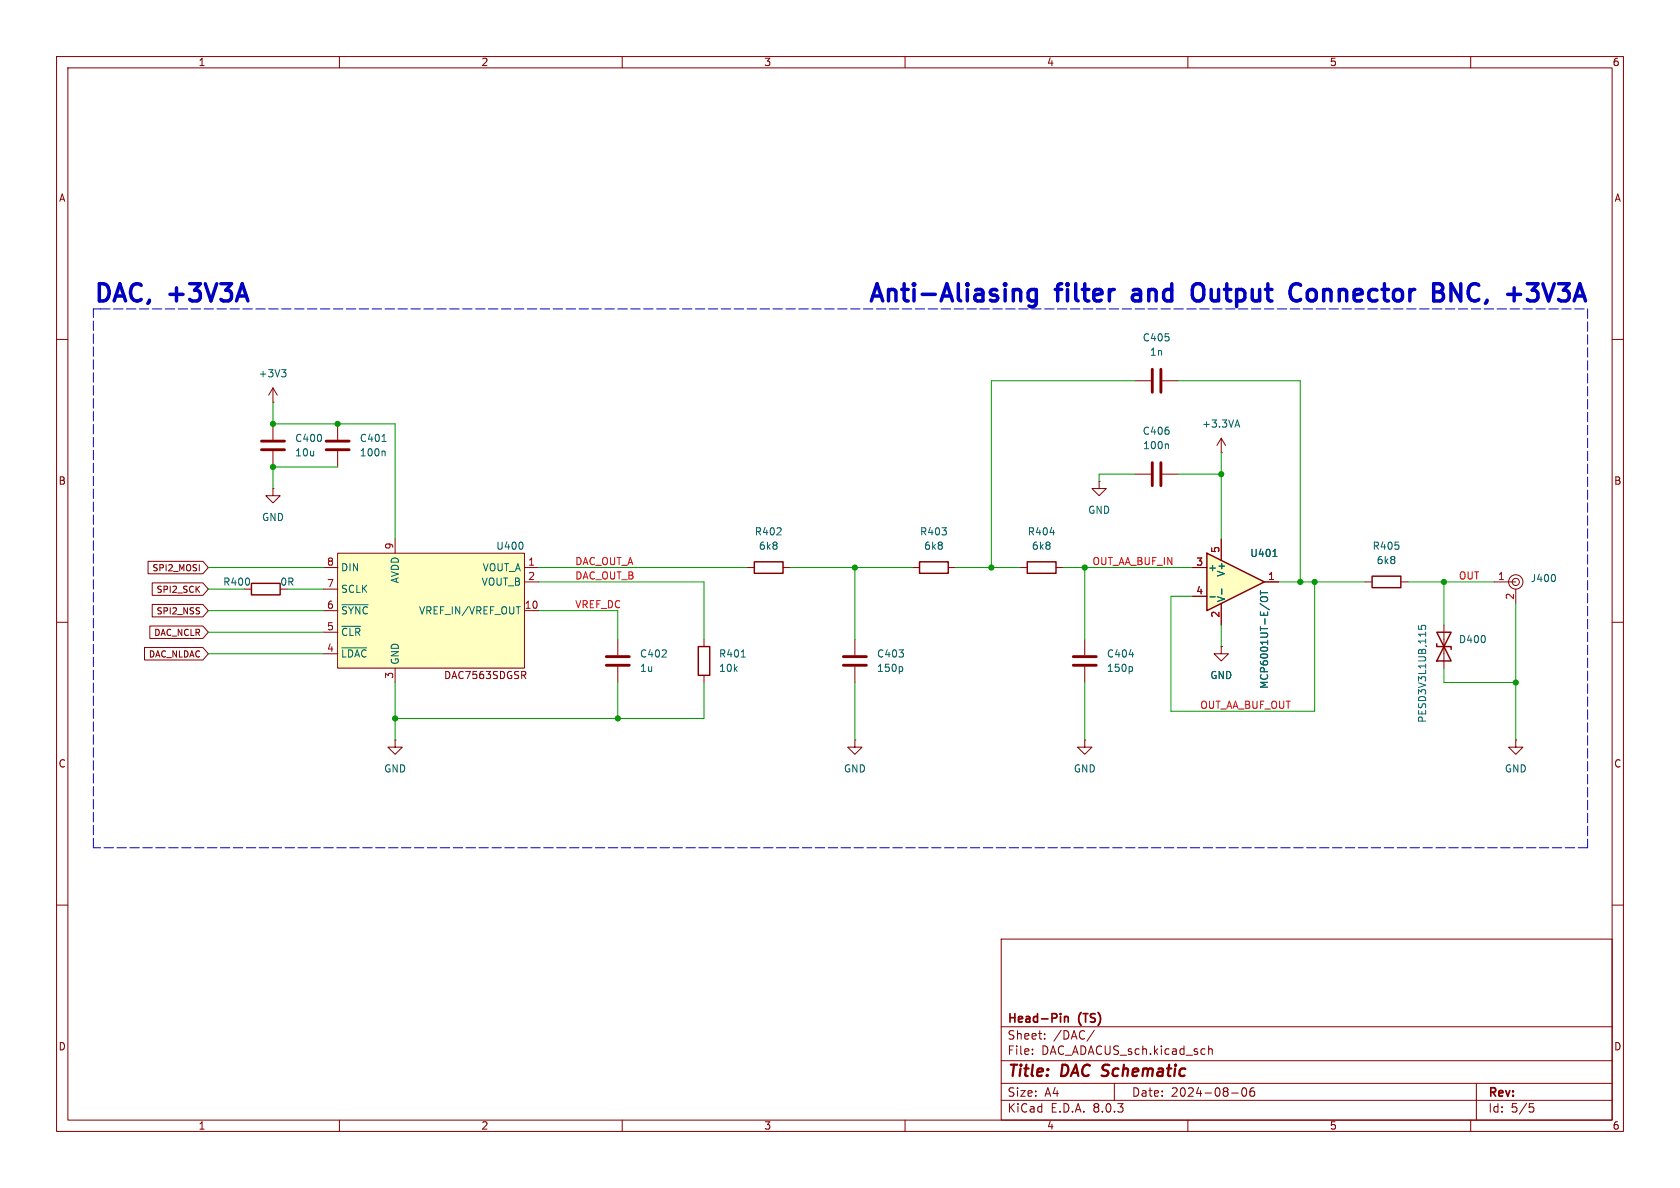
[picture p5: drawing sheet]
<svg xmlns="http://www.w3.org/2000/svg" width="297mm" height="210mm" viewBox="0 0 297 210" stroke-linecap="round" stroke-linejoin="round" font-family="sans-serif">
<g fill="none" stroke="#840000" stroke-width=".18">
<path d="M10 10h277v190h-277zM12 12h273v186h-273zM60 10v2M110 10v2M160 10v2M210 10v2M260 10v2M10 60h2M285 60h2M10 110h2M132.1 100.3h1.2M138.4 100.3h1.3"/>
<path d="M285 110h2M10 160h2M285 160h2M177 166h108v32h-108zM60 198v2M110 198v2M160 198v2M177 194.5h108M177 191.5h108M177 187.5h108M177 181.5h108M182.5 186.3v.1"/>
<path d="M182.5 185.5v.1M184.7 183.6v.1M184.7 182.8v.1M193.5 182.1l-1.3 2M197 191.5v3M210 198v2M213.7 184.9v1.5M213.7 185.5l.2-.1 .3 .1 .1 .9M217.7 193.2h1.2M219.7 192.4l.2-.1a.81 .81 0 0 1 .6 .6 .81 .81 0 0 1-.3 .8l-.2 .1a.81 .81 0 0 1-.3-1.4zM221.7 192.3a.59 .59 0 0 0-.7 .6v.6l.1 .2 .4 .1 .2-.1 .1-.5-.1-.3h-.5l-.2 .3M260 198v2"/>
<path d="M261 191.5v6.5M270.4 195.1h.7M270.5 195.7h.4l.3 .3-.2 .5-.5 .1"/>
</g>
<path d="M188.2 179.7v1M188.2 179.8l.2-.1 .4 .1v.9" fill="none" stroke="#840000" stroke-width=".3"/>
<path d="M133.3 99.3h5.1v2h-5.1z" fill="none" stroke="#840000" stroke-width=".25"/>
<path d="M213.4 97.8l10.1 5.1-10.1 5.1z" fill="#ffffc2"/>
<path d="M162.6 99.3h5v2h-5zM181.6 99.3h5.1v2h-5.1zM213.4 97.8l10.1 5.1-10.1 5.1zM44.4 103.1h5.1v2.1h-5.1z" fill="none" stroke="#840000" stroke-width=".25"/>
<g fill="none" stroke="#840000" stroke-width=".18">
<path d="M200.7 67.3h2.8M205.5 67.3h2.8M215.9 77.5v2.5M215.9 77.5l-.8 1.2M215.9 77.5l.8 1.2M194.3 85.1v1.3h1.3l-1.3 1.2-1.3-1.2h1.3M194.3 85.1h.1M215.9 80h.1M215.9 95.3v3.8M43.2 104.1h1.2M161.3 100.3h1.3M167.6 100.3h1.3"/>
<path d="M180.3 100.3h1.3M186.7 100.3h1.3M210.8 100.3h2.6M210.8 105.4h2.6M215.9 106.7v3.8M223.5 102.9h2.6"/>
</g>
<path d="M218.4 75.1h.6M218.7 74.2l.5 1.3M185.6 94.1h.8M225 98.4h.8M213.9 105.5h1M216 104.1v1M222.8 104.4v.7M222.8 104.8h1.3M223.3 106.3a.42 .42 0 0 1-.5-.4 .42 .42 0 0 1 .5-.4h.4a.42 .42 0 0 1 .4 .4 .42 .42 0 0 1-.4 .4" fill="none" stroke="#006464" stroke-width=".18"/>
<path d="M203.7 65.3v4M205.2 65.3v4" fill="none" stroke="#840000" stroke-width=".51"/>
<path d="M59.7 97.8h33v20.3h-33z" fill="#ffffc2"/>
<g fill="none" stroke="#840000" stroke-width=".18">
<path d="M48.3 71.1h.1M48.3 68.6l-.8 1.3M48.3 68.6v2.5M48.3 74.9v2.8M48.3 79.8v2.8M48.3 68.6l.7 1.3M59.7 74.9v2.8M59.7 79.8v2.8M26.2 99.2h9.7l.9 1.1-.9 1.1h-9.7zM48.3 86.4v1.2h1.2l-1.2 1.3-1.3-1.3h1.3M48.3 86.4h.1M59.7 97.8h33v20.3h-33z"/>
<path d="M69.8 95.3v2.5M200.7 83.8h2.8M205.5 83.8h2.8M215.9 95.3v3.8M25.5 114.5h10.4l.9 1.1-.9 1.1h-10.4zM26.5 110.7h9.4l.9 1.1-.9 1.1h-9.4zM26.9 106.8h9l.9 1.2-.9 1.1h-9zM26.9 103h9l.9 1.1-.9 1.1h-9zM57.1 100.3h2.6M57.1 108h2.6M57.1 115.6h2.6M57.1 111.8h2.6"/>
<path d="M57.1 104.1h2.6M69.8 118.1v2.6M92.5 119.4l.5 .6M92.7 100.3h2.5M92.7 108h2.5M92.7 102.9h2.5M92.9 118.8v.4M109.2 113v2.8M109.2 117.9v2.8M124.5 113v1.3M124.5 119.4v1.3M151.1 113v2.8"/>
<path d="M151.1 117.9v2.8M191.8 113v2.8M191.8 117.9v2.8M210.8 100.3h2.6M210.8 105.4h2.6M215.9 114.3v1.3h1.3l-1.3 1.2-1.3-1.2h1.3M215.9 114.3h.1M215.9 106.7v3.8M223.5 102.9h2.6M241.3 102.9h1.3M247.6 102.9h1.3M255.3 110.5v7.6"/>
<path d="M264.2 102.9h3.8M268 104.1v2.6M69.8 130.8v1.3h1.3l-1.3 1.3-1.2-1.3h1.2M69.8 130.8h.1M151.1 130.8v1.3h1.3l-1.3 1.3-1.2-1.3h1.2M151.1 130.8h.1M191.8 130.8v1.3h1.2l-1.2 1.3-1.3-1.3h1.3M191.8 130.8h.1M268 130.8v1.3h1.2l-1.2 1.3-1.3-1.3h1.3M268 130.8h.1"/>
<circle cx="268" cy="102.9" r=".63"/>
<circle cx="268" cy="102.9" r="1.27"/>
</g>
<g fill="none" stroke="#006464" stroke-width=".18">
<path d="M49.8 65.3h.8l-.5 .5M50.3 65.8l.3 .3v.3l-.3 .2M67.5 78h.8M67.9 79.7l.2 .2v.7M206.4 78.5l.2 .2v.6M92.4 96.1v.8M225 98.4h.8M60.4 114.5h4.4M60.4 110.7h3.3M60.4 106.9h4.7M91.3 107.3h.7M131 116.1h.8"/>
<path d="M159.3 117.8l.3 .3v.3l-.3 .3M199.6 115.7h.8M200 117.8l.2 .3v.3l-.2 .3M213.9 105.5h1M216 104.1v1M222.8 104.4v.7M222.8 104.8h1.3M223.3 106.3a.42 .42 0 0 1-.5-.4 .42 .42 0 0 1 .5-.4h.4a.42 .42 0 0 1 .4 .4 .42 .42 0 0 1-.4 .4M250.8 110.6v.6l.6 .1-.1-.2v-.4l.2-.2 .4 .1 .1 .2-.1 .5M274.9 101.7l.1 .3-.1 .7"/>
</g>
<path d="M46.2 79.5h4.1M46.2 78h4.1M57.7 79.5h4M57.7 78h4M203.7 81.8v4.1M205.2 81.8v4.1M107.2 117.6h4.1M107.2 116.1h4.1M149.1 117.6h4.1M149.1 116.1h4.1M189.7 117.6h4.1M189.7 116.1h4.1" fill="none" stroke="#840000" stroke-width=".51"/>
<path d="M123.4 114.3h2.1v5.1h-2.1zM242.6 101.9h5v2h-5zM254 113.8v.5h2.5v.5M254 111.8h2.5l-2.5 5h2.5z" fill="none" stroke="#840000" stroke-width=".25"/>
<path d="M183.2 51.2v2.4a.83 .83 0 0 1-1.3 .5M183.2 51.3l-.3-.1h-.6l-.3 .1-.2 .4v.9l.2 .5 .3 .1h.6l.3-.1M212.1 50.2a1.02 1.02 0 0 0-1.3 1v1a1.02 1.02 0 0 0 1.3 1M228.3 52.8a1.06 1.06 0 0 0 1.6 .1M229.9 50.4a1.05 1.05 0 0 0-1.6 .2M253.5 50.2h1a.74 .74 0 0 1 .6 .7 .74 .74 0 0 1-.6 .7M253.5 51.6h1M254.5 51.6a.81 .81 0 0 1 .7 .7 .81 .81 0 0 1-.6 .9h-1.1M256.5 53.2v-3l1.7 3M270 52.9l.4 .3h.9M270 50.2h1.9l-1 1.1h.4" fill="none" stroke="#0000c2" stroke-width=".61"/>
<path d="M17.8 54.6h262.9M280.7 54.6v95.3M16.5 149.9v-95.3M280.7 149.9h-264.2" fill="none" stroke="#0000c2" stroke-width=".18" stroke-dasharray="1.7 .6"/>
<g fill="none" stroke="#009600" stroke-width=".18">
<path d="M48.3 71.1v3.8h21.5v20.4M200.7 67.3h-25.4v33M208.3 67.3h21.6v35.6M59.7 82.6h-11.4v3.8M200.7 83.8h-6.4v1.3M208.3 83.8h7.6M215.9 80v15.3M36.8 108h20.3M36.8 100.3h20.3M36.8 115.6h20.3M36.8 111.8h20.3M36.8 104.1h6.4"/>
<path d="M50.8 104.1h6.3M95.2 108h14v5M95.2 100.3h36.9M95.2 102.9h29.3v10.1M139.7 100.3h21.6M151.1 100.3v12.7M168.9 100.3h11.4M188 100.3h22.8M191.8 100.3v12.7M215.9 110.5v3.8M226.1 102.9h15.2M232.4 102.9v22.8h-25.4v-20.3h3.8"/>
<path d="M248.9 102.9h15.3M255.3 102.9v7.6M255.3 118.1v2.6h12.7M268 106.7v24.1M69.8 120.7v10.1M109.2 120.7v6.3M124.5 120.7v6.3h-54.7M151.1 120.7v10.1M191.8 120.7v10.1"/>
</g>
<g fill="#009600" stroke="#009600" stroke-width=".18">
<circle cx="69.8" cy="127" r=".46"/>
<circle cx="151.1" cy="100.3" r=".46"/>
<circle cx="175.3" cy="100.3" r=".46"/>
<circle cx="109.2" cy="127" r=".46"/>
<circle cx="59.7" cy="74.9" r=".46"/>
<circle cx="48.3" cy="74.9" r=".46"/>
<circle cx="48.3" cy="82.6" r=".46"/>
<circle cx="215.9" cy="83.8" r=".46"/>
<circle cx="229.9" cy="102.9" r=".46"/>
<circle cx="191.8" cy="100.3" r=".46"/>
<circle cx="232.4" cy="102.9" r=".46"/>
<circle cx="255.3" cy="102.9" r=".46"/>
<circle cx="268" cy="120.7" r=".46"/>
</g>
<g font-size="4.2" fill="#0000c2">
<text x="16.2" y="54.3">DAC,</text>
<text x="29.9" y="54.3">+3V3A</text>
<text x="153.1" y="54.3">Anti-Aliasing</text>
<text x="186.9" y="54.3">filter</text>
<text x="201.4" y="54.3">and</text>
<text x="213.3" y="54.3">Output</text>
<text x="231.7" y="54.3">Connector</text>
<text x="258.2" y="54.3">BNC,</text>
<text x="272.5" y="54.3">+3V3A</text>
</g>
<g font-size="2.8" fill="#840000">
<text x="178" y="190.9">Title:</text>
<text x="187.7" y="190.9">DAC Schematic</text>
</g>
<g font-size="2.1" fill="#840000">
<text x="178" y="184">Sheet:</text>
<text x="178" y="181.2">Head-Pin</text>
<text x="186.2" y="184">/DAC/</text>
<text x="190.7" y="181.2">(TS)</text>
<text x="178" y="186.7">File:</text>
<text x="184.1" y="186.7">DAC_ADACUS_sch.kicad_sch</text>
<text x="178" y="196.9">KiCad</text>
<text x="178" y="194.1">Size:</text>
<text x="184.7" y="194.1">A4</text>
<text x="185.7" y="196.9">E.D.A.</text>
<text x="193.3" y="196.9">8.0.3</text>
<text x="200" y="194.1">Date:</text>
<text x="207" y="194.1">2024-08-06</text>
<text x="263" y="194.3">Rev:</text>
<text x="263" y="196.9">Id:</text>
<text x="267.1" y="196.9">5/5</text>
</g>
<g font-size="1.8" fill="#840000">
<text x="35" y="11.9">1</text>
<text x="85" y="11.9">2</text>
<text x="135" y="11.9">3</text>
<text x="185" y="11.9">4</text>
<text x="235" y="11.9">5</text>
<text x="285" y="11.9">6</text>
<text x="10.3" y="35.9">A</text>
<text x="285.3" y="35.9">A</text>
<text x="10.3" y="85.9">B</text>
<text x="285.3" y="85.9">B</text>
<text x="78.4" y="120.3">DAC7563SDGSR</text>
<text x="10.3" y="135.9">C</text>
<text x="285.3" y="135.9">C</text>
<text x="10.3" y="185.9">D</text>
<text x="285.3" y="185.9">D</text>
<text x="35" y="199.9">1</text>
<text x="85" y="199.9">2</text>
<text x="135" y="199.9">3</text>
<text x="185" y="199.9">4</text>
<text x="235" y="199.9">5</text>
<text x="285" y="199.9">6</text>
</g>
<g font-size="1.8" fill="#006464">
<text x="201.9" y="60.6">C405</text>
<text x="203.2" y="63.1">1n</text>
<text x="45.6" y="66.9">+3V3</text>
<text x="201.9" y="77.1">C406</text>
<text x="212.4" y="75.8">+3.3VA</text>
<text x="52.1" y="78.3">C400</text>
<text x="52.1" y="80.9">10u</text>
<text x="63.5" y="78.3">C401</text>
<text x="63.5" y="80.9">100n</text>
<text x="202" y="79.6">100n</text>
<text x="46.2" y="92.3">GND</text>
<text x="133.3" y="94.8">R402</text>
<text x="162.5" y="94.8">R403</text>
<text x="181.6" y="94.8">R404</text>
<text x="192.3" y="91">GND</text>
<text x="60.2" y="101.2">DIN</text>
<text x="85.2" y="101.2">VOUT_A</text>
<text x="87.6" y="97.4">U400</text>
<text x="134.1" y="97.4">6k8</text>
<text x="163.3" y="97.4">6k8</text>
<text x="182.3" y="97.4">6k8</text>
<text x="213.5" y="101.2">+</text>
<text x="220.9" y="98.7">U401</text>
<text x="242.6" y="97.4">R405</text>
<text x="243.3" y="99.9">6k8</text>
<text x="39.4" y="103.7">R400</text>
<text x="49.5" y="103.7">0R</text>
<text x="60.2" y="105">SCLK</text>
<text x="70.7" y="103.2" transform="rotate(-90 70.7 103.2)">AVDD</text>
<text x="85" y="103.7">VOUT_B</text>
<text x="216.8" y="106.6" transform="rotate(-90 216.8 106.6)">V-</text>
<text x="216.8" y="102.1" transform="rotate(-90 216.8 102.1)">V+</text>
<text x="270.5" y="103.1">J400</text>
<text x="60.2" y="112.6">~{CLR}</text>
<text x="60.2" y="108.8">~{SYNC}</text>
<text x="74" y="108.8">VREF_IN/VREF_OUT</text>
<text x="257.8" y="113.9">D400</text>
<text x="60.2" y="116.4">~{LDAC}</text>
<text x="70.7" y="117.6" transform="rotate(-90 70.7 117.6)">GND</text>
<text x="113" y="116.4">C402</text>
<text x="113" y="119">1u</text>
<text x="127" y="116.4">R401</text>
<text x="127" y="119">10k</text>
<text x="154.9" y="116.4">C403</text>
<text x="154.9" y="119">150p</text>
<text x="195.6" y="116.4">C404</text>
<text x="195.6" y="119">150p</text>
<text x="213.9" y="120.2">GND</text>
<text x="224.4" y="121.9" transform="rotate(-90 224.4 121.9)">MCP6001UT-E/OT</text>
<text x="252.3" y="127.9" transform="rotate(-90 252.3 127.9)">PESD3V3L1UB,115</text>
<text x="67.8" y="136.8">GND</text>
<text x="149.1" y="136.8">GND</text>
<text x="189.7" y="136.8">GND</text>
<text x="265.9" y="136.8">GND</text>
</g>
<g font-size="1.8" fill="#a90000">
<text x="57.7" y="100.1">8</text>
<text x="69.6" y="97.2" transform="rotate(-90 69.6 97.2)">9</text>
<text x="93.3" y="100.1">1</text>
<text x="211.4" y="100.1">3</text>
<text x="215.6" y="97.9" transform="rotate(-90 215.6 97.9)">5</text>
<text x="57.7" y="107.7">6</text>
<text x="57.7" y="103.9">7</text>
<text x="92.7" y="107.7">10</text>
<text x="93.3" y="102.6">2</text>
<text x="211.4" y="105.2">4</text>
<text x="224.1" y="102.6">1</text>
<text x="264.7" y="102.6">1</text>
<text x="267.7" y="106.1" transform="rotate(-90 267.7 106.1)">2</text>
<text x="57.7" y="111.5">5</text>
<text x="215.6" y="109.3" transform="rotate(-90 215.6 109.3)">2</text>
<text x="57.7" y="115.3">4</text>
<text x="69.6" y="120.1" transform="rotate(-90 69.6 120.1)">3</text>
</g>
<g font-size="1.8" fill="#f00">
<text x="101.6" y="100">DAC_OUT_A</text>
<text x="193" y="100">OUT_AA_BUF_IN</text>
<text x="101.6" y="107.6">VREF_DC</text>
<text x="101.6" y="102.5">DAC_OUT_B</text>
<text x="257.8" y="102.5">OUT</text>
<text x="212.1" y="125.4">OUT_AA_BUF_OUT</text>
</g>
<g font-size="1.5" fill="#840000">
<text x="26.8" y="101.2">SPI2_MOSI</text>
<text x="27.6" y="105">SPI2_SCK</text>
<text x="27.1" y="112.6">DAC_NCLR</text>
<text x="27.6" y="108.8">SPI2_NSS</text>
<text x="26.2" y="116.4">DAC_NLDAC</text>
</g>
</svg>
